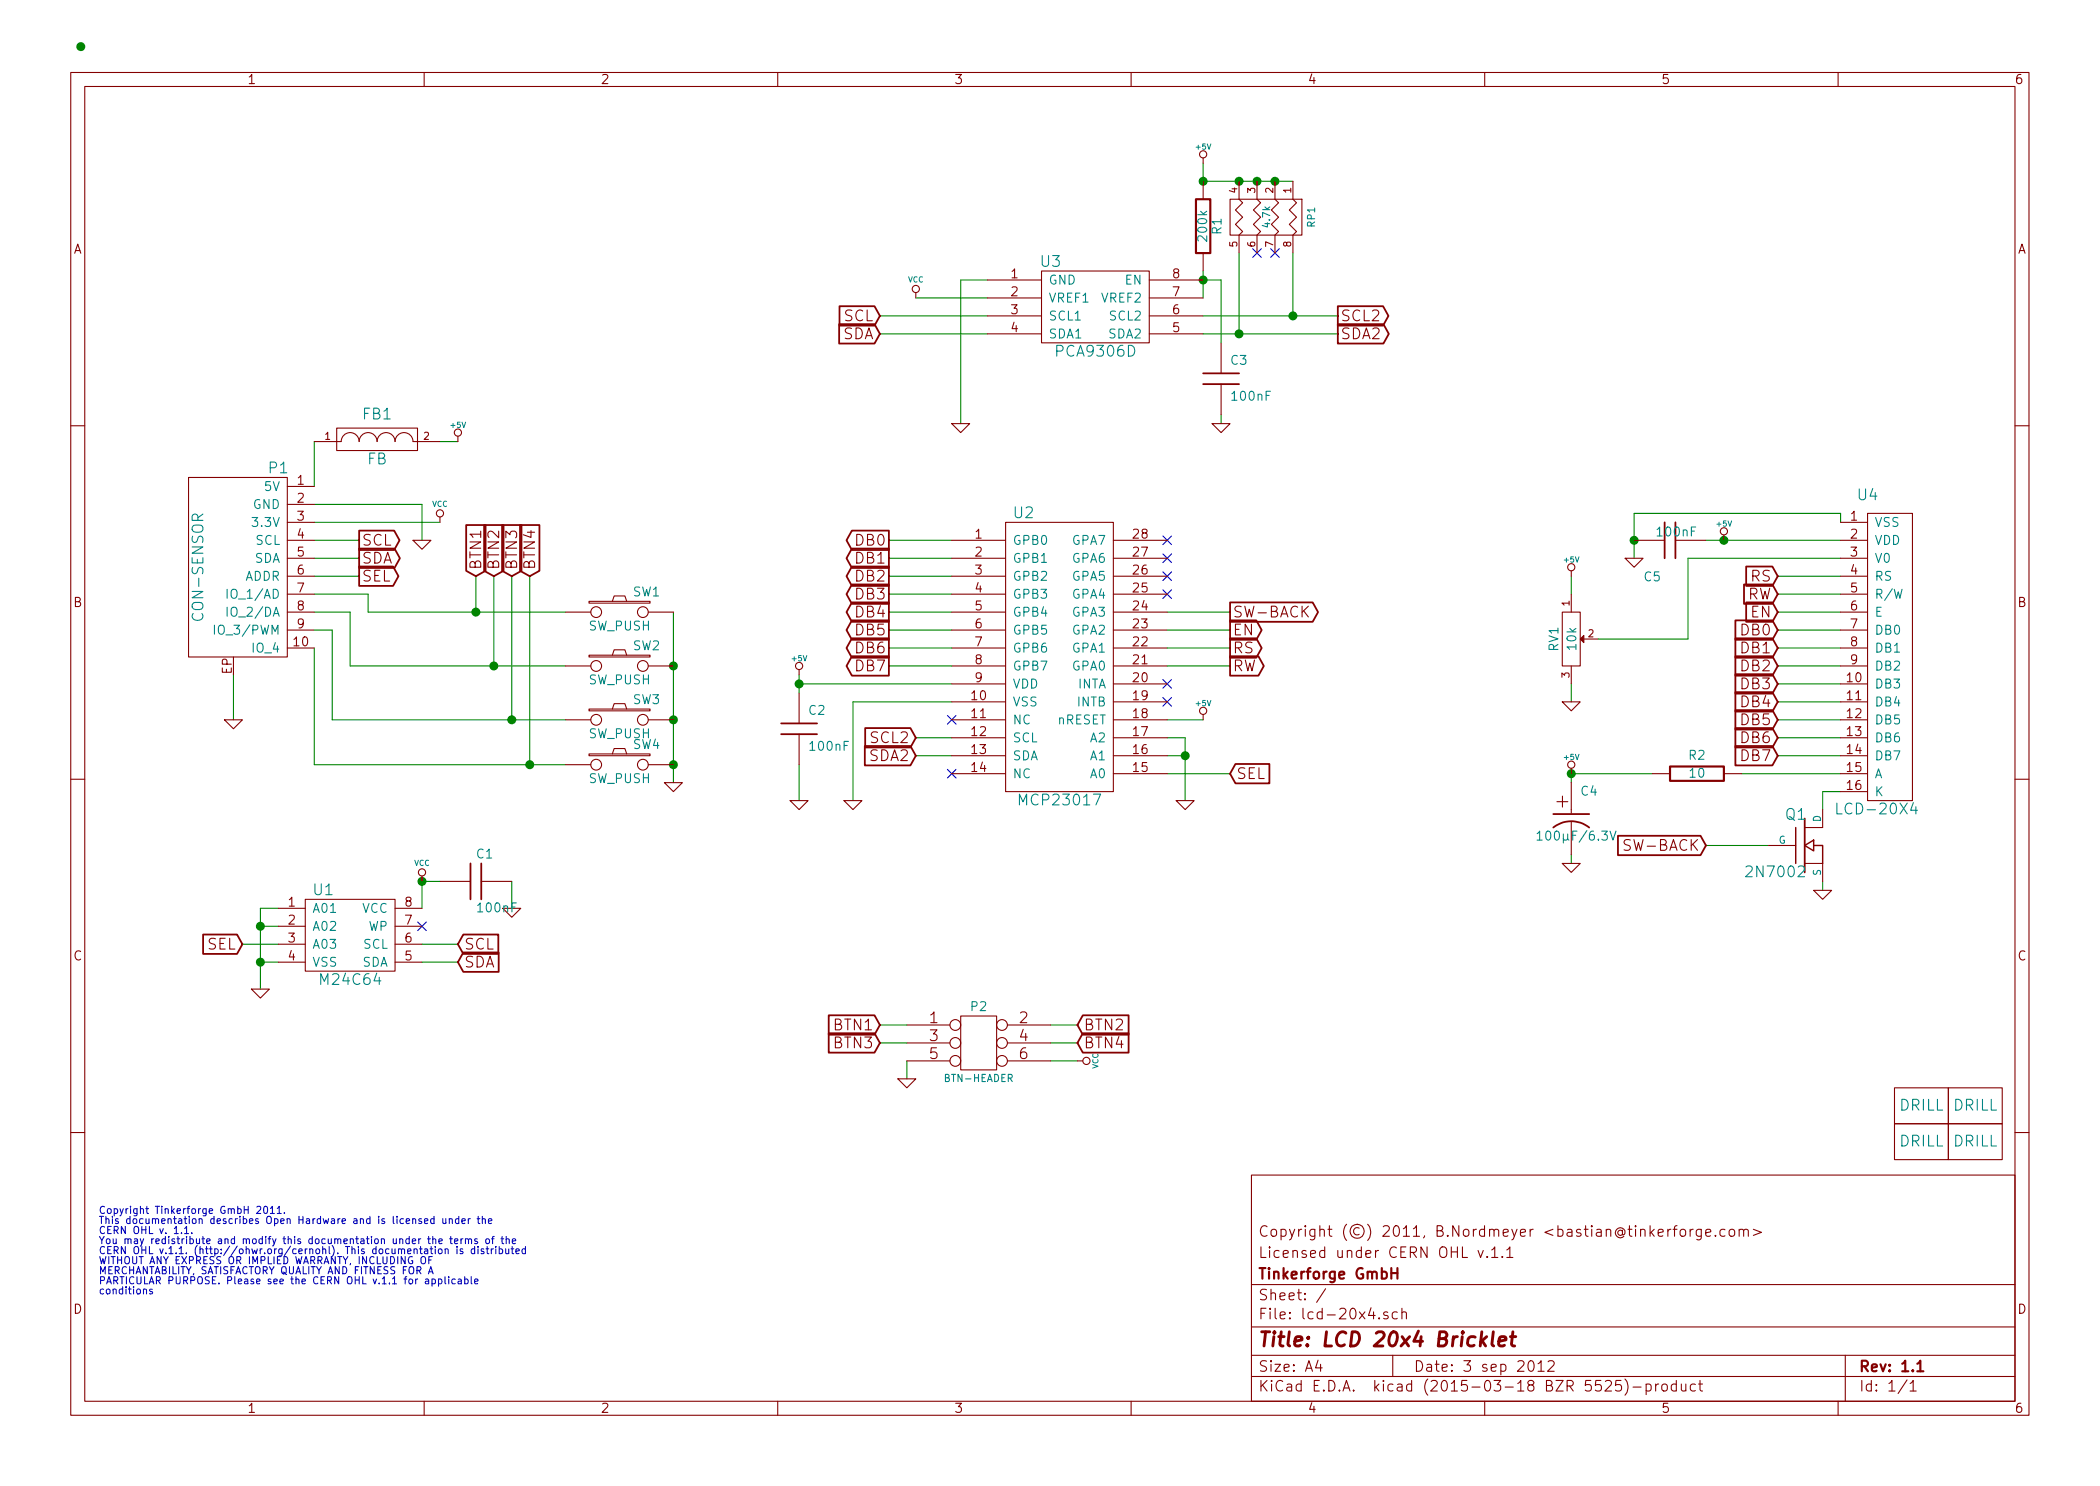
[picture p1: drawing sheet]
EESchema Schematic File Version 2
LIBS:power
LIBS:device
LIBS:transistors
LIBS:conn
LIBS:linear
LIBS:regul
LIBS:74xx
LIBS:cmos4000
LIBS:adc-dac
LIBS:memory
LIBS:xilinx
LIBS:special
LIBS:microcontrollers
LIBS:dsp
LIBS:microchip
LIBS:analog_switches
LIBS:motorola
LIBS:texas
LIBS:intel
LIBS:audio
LIBS:interface
LIBS:digital-audio
LIBS:philips
LIBS:display
LIBS:cypress
LIBS:siliconi
LIBS:opto
LIBS:atmel
LIBS:contrib
LIBS:valves
LIBS:tinkerforge
LIBS:lcd-20x4-cache
EELAYER 25 0
EELAYER END
$Descr A4 11693 8268
encoding utf-8
Sheet 1 1
Title "LCD 20x4 Bricklet"
Date "3 sep 2012"
Rev "1.1"
Comp "Tinkerforge GmbH"
Comment1 "Licensed under CERN OHL v.1.1"
Comment2 "Copyright (©) 2011, B.Nordmeyer <bastian@tinkerforge.com>"
Comment3 ""
Comment4 ""
$EndDescr
Connection ~ 450  250 
Connection ~ 3750 4250
Wire Wire Line
	4900 5700 5050 5700
Wire Wire Line
	6000 5800 5850 5800
Wire Wire Line
	5050 5900 5050 6000
Connection ~ 2950 4250
Wire Wire Line
	2950 3200 2950 4250
Connection ~ 2750 3700
Wire Wire Line
	2750 3200 2750 3700
Wire Wire Line
	3750 3400 3750 4350
Wire Wire Line
	3150 3400 2050 3400
Wire Wire Line
	3150 4000 1850 4000
Wire Wire Line
	6800 2350 6800 2300
Wire Wire Line
	5100 1650 5500 1650
Wire Wire Line
	4900 1750 5500 1750
Connection ~ 6900 1850
Wire Wire Line
	6900 1400 6900 1850
Connection ~ 7000 1000
Wire Wire Line
	6800 1900 6800 1550
Wire Wire Line
	6800 1550 6700 1550
Wire Wire Line
	7450 1750 6700 1750
Wire Wire Line
	8750 3800 8750 3900
Wire Wire Line
	9400 3100 9400 3550
Wire Wire Line
	1750 2900 2450 2900
Wire Wire Line
	10150 4950 10150 4900
Wire Wire Line
	9200 4300 8750 4300
Connection ~ 8750 4300
Wire Wire Line
	2050 3400 2050 3300
Wire Wire Line
	2050 3300 1750 3300
Wire Wire Line
	1850 4000 1850 3500
Wire Wire Line
	1850 3500 1750 3500
Connection ~ 3750 4000
Wire Wire Line
	10250 4400 10150 4400
Wire Wire Line
	4950 3000 5300 3000
Wire Wire Line
	4950 3200 5300 3200
Wire Wire Line
	4950 3400 5300 3400
Wire Wire Line
	4950 3600 5300 3600
Wire Wire Line
	5100 4200 5300 4200
Wire Wire Line
	4450 4450 4450 4250
Wire Wire Line
	10250 3000 9500 3000
Wire Wire Line
	10250 2900 10250 2850
Connection ~ 6600 4200
Wire Wire Line
	6500 4200 6600 4200
Wire Wire Line
	6500 4300 6850 4300
Wire Wire Line
	6500 3500 6850 3500
Wire Wire Line
	6500 3700 6850 3700
Wire Wire Line
	9900 3300 10250 3300
Wire Wire Line
	9900 3500 10250 3500
Wire Wire Line
	9900 3700 10250 3700
Wire Wire Line
	9900 3900 10250 3900
Wire Wire Line
	9900 4100 10250 4100
Wire Wire Line
	8750 4800 8750 4750
Wire Wire Line
	2350 5350 2550 5350
Connection ~ 1450 5150
Wire Wire Line
	1450 5500 1450 5050
Wire Wire Line
	1450 5050 1550 5050
Wire Wire Line
	1450 5350 1550 5350
Wire Wire Line
	1750 3100 2000 3100
Connection ~ 2350 4900
Wire Wire Line
	2450 4900 2350 4900
Wire Wire Line
	1550 5250 1350 5250
Wire Wire Line
	2450 2450 2550 2450
Wire Wire Line
	2350 4900 2350 5050
Wire Wire Line
	2850 5050 2850 4900
Wire Wire Line
	1750 3000 2000 3000
Wire Wire Line
	1450 5150 1550 5150
Connection ~ 1450 5350
Wire Wire Line
	2350 5250 2550 5250
Wire Wire Line
	9900 4200 10250 4200
Wire Wire Line
	9900 4000 10250 4000
Wire Wire Line
	9900 3800 10250 3800
Wire Wire Line
	9900 3600 10250 3600
Wire Wire Line
	9900 3200 10250 3200
Wire Wire Line
	9900 3400 10250 3400
Wire Wire Line
	6500 3600 6850 3600
Wire Wire Line
	1750 3200 2000 3200
Wire Wire Line
	6500 4100 6600 4100
Wire Wire Line
	6600 4100 6600 4450
Wire Wire Line
	9100 3100 9100 2850
Connection ~ 9100 3000
Connection ~ 9600 3000
Wire Wire Line
	9100 2850 10250 2850
Wire Wire Line
	9400 3100 10250 3100
Wire Wire Line
	4450 3800 5300 3800
Wire Wire Line
	5300 3900 4750 3900
Wire Wire Line
	4750 3900 4750 4450
Wire Wire Line
	5100 4100 5300 4100
Wire Wire Line
	4950 3700 5300 3700
Wire Wire Line
	4950 3500 5300 3500
Wire Wire Line
	4950 3300 5300 3300
Wire Wire Line
	4950 3100 5300 3100
Wire Wire Line
	8750 4300 8750 4350
Wire Wire Line
	9700 4300 10250 4300
Wire Wire Line
	1300 4000 1300 3750
Wire Wire Line
	1750 3400 1950 3400
Wire Wire Line
	1950 3400 1950 3700
Connection ~ 3750 3700
Connection ~ 4450 3800
Wire Wire Line
	9500 4700 9850 4700
Wire Wire Line
	10150 4400 10150 4500
Wire Wire Line
	1750 2800 2350 2800
Wire Wire Line
	2350 2800 2350 3000
Wire Wire Line
	1750 2700 1750 2450
Wire Wire Line
	9400 3550 8900 3550
Wire Wire Line
	8750 3300 8750 3200
Wire Wire Line
	6700 1850 7450 1850
Wire Wire Line
	6700 1500 6700 1650
Connection ~ 6700 1550
Wire Wire Line
	6700 900  6700 1000
Connection ~ 6900 1000
Wire Wire Line
	6700 1000 7200 1000
Connection ~ 7100 1000
Wire Wire Line
	7200 1400 7200 1750
Connection ~ 7200 1750
Connection ~ 6700 1000
Wire Wire Line
	5500 1850 4900 1850
Wire Wire Line
	5350 2350 5350 1550
Wire Wire Line
	5350 1550 5500 1550
Wire Wire Line
	4450 3750 4450 3850
Wire Wire Line
	6500 3400 6850 3400
Wire Wire Line
	6500 4000 6700 4000
Wire Wire Line
	1950 3700 3150 3700
Wire Wire Line
	3150 4250 1750 4250
Wire Wire Line
	1750 4250 1750 3600
Wire Wire Line
	2650 3200 2650 3400
Connection ~ 2650 3400
Wire Wire Line
	2850 3200 2850 4000
Connection ~ 2850 4000
Wire Wire Line
	5850 5900 6000 5900
Wire Wire Line
	5850 5700 6000 5700
Wire Wire Line
	5050 5800 4900 5800
$Comp
L VCC #PWR01
U 1 1
P 6000 5900
F 0 "#PWR01" H 6000 6000 30  0001 C CNN
F 1 "VCC" H 6000 6000 30  0000 C CNN
F 2 "" H 6000 5900 60  0001 C CNN
F 3 "" H 6000 5900 60  0001 C CNN
	1    6000 5900
	0    1    1    0   
$EndComp
$Comp
L GND #PWR02
U 1 1
P 5050 6000
F 0 "#PWR02" H 5050 6000 30  0001 C CNN
F 1 "GND" H 5050 5930 30  0001 C CNN
F 2 "" H 5050 6000 60  0001 C CNN
F 3 "" H 5050 6000 60  0001 C CNN
	1    5050 6000
	1    0    0    -1  
$EndComp
Text GLabel 2750 3200 1    60   Input ~ 0
BTN2
Text GLabel 2850 3200 1    60   Input ~ 0
BTN3
Text GLabel 2950 3200 1    60   Input ~ 0
BTN4
Text GLabel 2650 3200 1    60   Input ~ 0
BTN1
Text GLabel 4900 5700 0    60   Input ~ 0
BTN1
Text GLabel 6000 5800 2    60   Input ~ 0
BTN4
Text GLabel 4900 5800 0    60   Input ~ 0
BTN3
Text GLabel 6000 5700 2    60   Input ~ 0
BTN2
$Comp
L CONN_3X2 P2
U 1 1
P 5450 5850
F 0 "P2" H 5450 6100 50  0000 C CNN
F 1 "BTN-HEADER" H 5450 5700 40  0000 C CNN
F 2 "pin_array_3x2" H 5450 5850 60  0001 C CNN
F 3 "" H 5450 5850 60  0001 C CNN
	1    5450 5850
	1    0    0    -1  
$EndComp
$Comp
L SW_PUSH SW4
U 1 1
P 3450 4250
F 0 "SW4" H 3600 4360 50  0000 C CNN
F 1 "SW_PUSH" H 3450 4170 50  0000 C CNN
F 2 "TACT-SWITCH" H 3450 4250 60  0001 C CNN
F 3 "" H 3450 4250 60  0001 C CNN
	1    3450 4250
	1    0    0    -1  
$EndComp
$Comp
L +5V #PWR03
U 1 1
P 6700 4000
F 0 "#PWR03" H 6700 4090 20  0001 C CNN
F 1 "+5V" H 6700 4090 30  0000 C CNN
F 2 "" H 6700 4000 60  0001 C CNN
F 3 "" H 6700 4000 60  0001 C CNN
	1    6700 4000
	1    0    0    -1  
$EndComp
Text Notes 550  7200 0    40   ~ 0
Copyright Tinkerforge GmbH 2011.\nThis documentation describes Open Hardware and is licensed under the\nCERN OHL v. 1.1.\nYou may redistribute and modify this documentation under the terms of the\nCERN OHL v.1.1. (http://ohwr.org/cernohl). This documentation is distributed\nWITHOUT ANY EXPRESS OR IMPLIED WARRANTY, INCLUDING OF\nMERCHANTABILITY, SATISFACTORY QUALITY AND FITNESS FOR A\nPARTICULAR PURPOSE. Please see the CERN OHL v.1.1 for applicable\nconditions\n
$Comp
L +5V #PWR04
U 1 1
P 8750 3200
F 0 "#PWR04" H 8750 3290 20  0001 C CNN
F 1 "+5V" H 8750 3290 30  0000 C CNN
F 2 "" H 8750 3200 60  0001 C CNN
F 3 "" H 8750 3200 60  0001 C CNN
	1    8750 3200
	1    0    0    -1  
$EndComp
$Comp
L +5V #PWR05
U 1 1
P 9600 3000
F 0 "#PWR05" H 9600 3090 20  0001 C CNN
F 1 "+5V" H 9600 3090 30  0000 C CNN
F 2 "" H 9600 3000 60  0001 C CNN
F 3 "" H 9600 3000 60  0001 C CNN
	1    9600 3000
	1    0    0    -1  
$EndComp
$Comp
L +5V #PWR06
U 1 1
P 4450 3750
F 0 "#PWR06" H 4450 3840 20  0001 C CNN
F 1 "+5V" H 4450 3840 30  0000 C CNN
F 2 "" H 4450 3750 60  0001 C CNN
F 3 "" H 4450 3750 60  0001 C CNN
	1    4450 3750
	1    0    0    -1  
$EndComp
$Comp
L GND #PWR07
U 1 1
P 5350 2350
F 0 "#PWR07" H 5350 2350 30  0001 C CNN
F 1 "GND" H 5350 2280 30  0001 C CNN
F 2 "" H 5350 2350 60  0001 C CNN
F 3 "" H 5350 2350 60  0001 C CNN
	1    5350 2350
	1    0    0    -1  
$EndComp
$Comp
L GND #PWR08
U 1 1
P 6800 2350
F 0 "#PWR08" H 6800 2350 30  0001 C CNN
F 1 "GND" H 6800 2280 30  0001 C CNN
F 2 "" H 6800 2350 60  0001 C CNN
F 3 "" H 6800 2350 60  0001 C CNN
	1    6800 2350
	1    0    0    -1  
$EndComp
NoConn ~ 7100 1400
NoConn ~ 7000 1400
$Comp
L +5V #PWR09
U 1 1
P 6700 900
F 0 "#PWR09" H 6700 990 20  0001 C CNN
F 1 "+5V" H 6700 990 30  0000 C CNN
F 2 "" H 6700 900 60  0001 C CNN
F 3 "" H 6700 900 60  0001 C CNN
	1    6700 900 
	1    0    0    -1  
$EndComp
$Comp
L VCC #PWR010
U 1 1
P 5100 1650
F 0 "#PWR010" H 5100 1750 30  0001 C CNN
F 1 "VCC" H 5100 1750 30  0000 C CNN
F 2 "" H 5100 1650 60  0001 C CNN
F 3 "" H 5100 1650 60  0001 C CNN
	1    5100 1650
	1    0    0    -1  
$EndComp
Text GLabel 4900 1750 0    60   Input ~ 0
SCL
Text GLabel 4900 1850 0    60   Input ~ 0
SDA
Text GLabel 7450 1850 2    60   Output ~ 0
SDA2
Text GLabel 7450 1750 2    60   Output ~ 0
SCL2
$Comp
L C C3
U 1 1
P 6800 2100
F 0 "C3" H 6850 2200 50  0000 L CNN
F 1 "100nF" H 6850 2000 50  0000 L CNN
F 2 "0603" H 6800 2100 60  0001 C CNN
F 3 "" H 6800 2100 60  0001 C CNN
	1    6800 2100
	1    0    0    -1  
$EndComp
$Comp
L R R1
U 1 1
P 6700 1250
F 0 "R1" V 6780 1250 50  0000 C CNN
F 1 "200k" V 6700 1250 50  0000 C CNN
F 2 "0603" H 6700 1250 60  0001 C CNN
F 3 "" H 6700 1250 60  0001 C CNN
	1    6700 1250
	1    0    0    -1  
$EndComp
$Comp
L R_PACK4 RP1
U 1 1
P 6850 1200
F 0 "RP1" H 6850 1650 40  0000 C CNN
F 1 "4.7k" H 6850 1400 40  0000 C CNN
F 2 "0603x4" H 6850 1200 60  0001 C CNN
F 3 "" H 6850 1200 60  0001 C CNN
	1    6850 1200
	0    1    1    0   
$EndComp
$Comp
L PCA9306 U3
U 1 1
P 6100 1700
F 0 "U3" H 5850 1950 60  0000 C CNN
F 1 "PCA9306D" H 6100 1450 60  0000 C CNN
F 2 "SOIC8" H 6100 1700 60  0001 C CNN
F 3 "" H 6100 1700 60  0001 C CNN
	1    6100 1700
	1    0    0    -1  
$EndComp
$Comp
L POT RV1
U 1 1
P 8750 3550
F 0 "RV1" H 8750 3450 50  0000 C CNN
F 1 "10k" H 8750 3550 50  0000 C CNN
F 2 "POT_36W" H 8750 3550 60  0001 C CNN
F 3 "" H 8750 3550 60  0001 C CNN
	1    8750 3550
	0    1    1    0   
$EndComp
$Comp
L MOS_N Q1
U 1 1
P 10050 4700
F 0 "Q1" H 10060 4870 60  0000 R CNN
F 1 "2N7002" H 10060 4550 60  0000 R CNN
F 2 "SOT23GDS" H 10050 4700 60  0001 C CNN
F 3 "" H 10050 4700 60  0001 C CNN
	1    10050 4700
	1    0    0    -1  
$EndComp
NoConn ~ 6500 3000
NoConn ~ 6500 3100
NoConn ~ 6500 3200
NoConn ~ 6500 3300
Text GLabel 6850 3400 2    60   Output ~ 0
SW-BACK
Text GLabel 9500 4700 0    60   Input ~ 0
SW-BACK
$Comp
L SW_PUSH SW1
U 1 1
P 3450 3400
F 0 "SW1" H 3600 3510 50  0000 C CNN
F 1 "SW_PUSH" H 3450 3320 50  0000 C CNN
F 2 "TACT-SWITCH" H 3450 3400 60  0001 C CNN
F 3 "" H 3450 3400 60  0001 C CNN
	1    3450 3400
	1    0    0    -1  
$EndComp
$Comp
L GND #PWR011
U 1 1
P 3750 4350
F 0 "#PWR011" H 3750 4350 30  0001 C CNN
F 1 "GND" H 3750 4280 30  0001 C CNN
F 2 "" H 3750 4350 60  0001 C CNN
F 3 "" H 3750 4350 60  0001 C CNN
	1    3750 4350
	1    0    0    -1  
$EndComp
$Comp
L SW_PUSH SW3
U 1 1
P 3450 4000
F 0 "SW3" H 3600 4110 50  0000 C CNN
F 1 "SW_PUSH" H 3450 3920 50  0000 C CNN
F 2 "TACT-SWITCH" H 3450 4000 60  0001 C CNN
F 3 "" H 3450 4000 60  0001 C CNN
	1    3450 4000
	1    0    0    -1  
$EndComp
$Comp
L SW_PUSH SW2
U 1 1
P 3450 3700
F 0 "SW2" H 3600 3810 50  0000 C CNN
F 1 "SW_PUSH" H 3450 3620 50  0000 C CNN
F 2 "TACT-SWITCH" H 3450 3700 60  0001 C CNN
F 3 "" H 3450 3700 60  0001 C CNN
	1    3450 3700
	1    0    0    -1  
$EndComp
$Comp
L R R2
U 1 1
P 9450 4300
F 0 "R2" V 9350 4300 50  0000 C CNN
F 1 "10" V 9450 4300 50  0000 C CNN
F 2 "0603" H 9450 4300 60  0001 C CNN
F 3 "" H 9450 4300 60  0001 C CNN
	1    9450 4300
	0    1    1    0   
$EndComp
$Comp
L +5V #PWR012
U 1 1
P 8750 4300
F 0 "#PWR012" H 8750 4390 20  0001 C CNN
F 1 "+5V" H 8750 4390 30  0000 C CNN
F 2 "" H 8750 4300 60  0001 C CNN
F 3 "" H 8750 4300 60  0001 C CNN
	1    8750 4300
	1    0    0    -1  
$EndComp
$Comp
L GND #PWR013
U 1 1
P 10150 4950
F 0 "#PWR013" H 10150 4950 30  0001 C CNN
F 1 "GND" H 10150 4880 30  0001 C CNN
F 2 "" H 10150 4950 60  0001 C CNN
F 3 "" H 10150 4950 60  0001 C CNN
	1    10150 4950
	1    0    0    -1  
$EndComp
Text GLabel 5100 4200 0    60   Input ~ 0
SDA2
NoConn ~ 5300 4300
Text GLabel 5100 4100 0    60   Input ~ 0
SCL2
NoConn ~ 5300 4000
$Comp
L GND #PWR014
U 1 1
P 4750 4450
F 0 "#PWR014" H 4750 4450 30  0001 C CNN
F 1 "GND" H 4750 4380 30  0001 C CNN
F 2 "" H 4750 4450 60  0001 C CNN
F 3 "" H 4750 4450 60  0001 C CNN
	1    4750 4450
	1    0    0    -1  
$EndComp
$Comp
L GND #PWR015
U 1 1
P 4450 4450
F 0 "#PWR015" H 4450 4450 30  0001 C CNN
F 1 "GND" H 4450 4380 30  0001 C CNN
F 2 "" H 4450 4450 60  0001 C CNN
F 3 "" H 4450 4450 60  0001 C CNN
	1    4450 4450
	1    0    0    -1  
$EndComp
NoConn ~ 6500 3800
NoConn ~ 6500 3900
$Comp
L C C2
U 1 1
P 4450 4050
F 0 "C2" H 4500 4150 50  0000 L CNN
F 1 "100nF" H 4500 3950 50  0000 L CNN
F 2 "0603" H 4450 4050 60  0001 C CNN
F 3 "" H 4450 4050 60  0001 C CNN
	1    4450 4050
	1    0    0    -1  
$EndComp
$Comp
L GND #PWR016
U 1 1
P 8750 3900
F 0 "#PWR016" H 8750 3900 30  0001 C CNN
F 1 "GND" H 8750 3830 30  0001 C CNN
F 2 "" H 8750 3900 60  0001 C CNN
F 3 "" H 8750 3900 60  0001 C CNN
	1    8750 3900
	1    0    0    -1  
$EndComp
$Comp
L GND #PWR017
U 1 1
P 9100 3100
F 0 "#PWR017" H 9100 3100 30  0001 C CNN
F 1 "GND" H 9100 3030 30  0001 C CNN
F 2 "" H 9100 3100 60  0001 C CNN
F 3 "" H 9100 3100 60  0001 C CNN
	1    9100 3100
	1    0    0    -1  
$EndComp
$Comp
L C C5
U 1 1
P 9300 3000
F 0 "C5" V 9100 3050 50  0000 L CNN
F 1 "100nF" V 9350 2850 50  0000 L CNN
F 2 "0603" H 9300 3000 60  0001 C CNN
F 3 "" H 9300 3000 60  0001 C CNN
	1    9300 3000
	0    -1   -1   0   
$EndComp
$Comp
L GND #PWR018
U 1 1
P 6600 4450
F 0 "#PWR018" H 6600 4450 30  0001 C CNN
F 1 "GND" H 6600 4380 30  0001 C CNN
F 2 "" H 6600 4450 60  0001 C CNN
F 3 "" H 6600 4450 60  0001 C CNN
	1    6600 4450
	1    0    0    -1  
$EndComp
Text GLabel 6850 4300 2    60   Input ~ 0
SEL
Text GLabel 1350 5250 0    60   Input ~ 0
SEL
Text GLabel 2000 3200 2    60   Output ~ 0
SEL
Text GLabel 9900 3200 0    60   Input ~ 0
RS
Text GLabel 9900 3400 0    60   Input ~ 0
EN
Text GLabel 9900 3300 0    60   Input ~ 0
RW
Text GLabel 6850 3700 2    60   Output ~ 0
RW
Text GLabel 6850 3600 2    60   Output ~ 0
RS
Text GLabel 6850 3500 2    60   Output ~ 0
EN
$Comp
L GND #PWR019
U 1 1
P 8750 4800
F 0 "#PWR019" H 8750 4800 30  0001 C CNN
F 1 "GND" H 8750 4730 30  0001 C CNN
F 2 "" H 8750 4800 60  0001 C CNN
F 3 "" H 8750 4800 60  0001 C CNN
	1    8750 4800
	1    0    0    -1  
$EndComp
Text GLabel 9900 3500 0    60   Input ~ 0
DB0
Text GLabel 9900 3600 0    60   Input ~ 0
DB1
Text GLabel 9900 3700 0    60   Input ~ 0
DB2
Text GLabel 9900 3800 0    60   Input ~ 0
DB3
Text GLabel 9900 3900 0    60   Input ~ 0
DB4
Text GLabel 9900 4000 0    60   Input ~ 0
DB5
Text GLabel 9900 4100 0    60   Input ~ 0
DB6
Text GLabel 9900 4200 0    60   Input ~ 0
DB7
Text GLabel 4950 3700 0    60   Output ~ 0
DB7
Text GLabel 4950 3600 0    60   Output ~ 0
DB6
Text GLabel 4950 3500 0    60   Output ~ 0
DB5
Text GLabel 4950 3400 0    60   Output ~ 0
DB4
Text GLabel 4950 3300 0    60   Output ~ 0
DB3
Text GLabel 4950 3200 0    60   Output ~ 0
DB2
Text GLabel 4950 3100 0    60   Output ~ 0
DB1
Text GLabel 4950 3000 0    60   Output ~ 0
DB0
$Comp
L GND #PWR020
U 1 1
P 2350 3000
F 0 "#PWR020" H 2350 3000 30  0001 C CNN
F 1 "GND" H 2350 2930 30  0001 C CNN
F 2 "" H 2350 3000 60  0001 C CNN
F 3 "" H 2350 3000 60  0001 C CNN
	1    2350 3000
	1    0    0    -1  
$EndComp
NoConn ~ 2350 5150
$Comp
L GND #PWR021
U 1 1
P 1450 5500
F 0 "#PWR021" H 1450 5500 30  0001 C CNN
F 1 "GND" H 1450 5430 30  0001 C CNN
F 2 "" H 1450 5500 60  0001 C CNN
F 3 "" H 1450 5500 60  0001 C CNN
	1    1450 5500
	1    0    0    -1  
$EndComp
Text GLabel 2000 3100 2    60   Output ~ 0
SDA
Text GLabel 2000 3000 2    60   Output ~ 0
SCL
Text GLabel 2550 5250 2    60   Input ~ 0
SCL
Text GLabel 2550 5350 2    60   Input ~ 0
SDA
$Comp
L GND #PWR022
U 1 1
P 2850 5050
F 0 "#PWR022" H 2850 5050 30  0001 C CNN
F 1 "GND" H 2850 4980 30  0001 C CNN
F 2 "" H 2850 5050 60  0001 C CNN
F 3 "" H 2850 5050 60  0001 C CNN
	1    2850 5050
	1    0    0    -1  
$EndComp
$Comp
L VCC #PWR023
U 1 1
P 2350 4900
F 0 "#PWR023" H 2350 5000 30  0001 C CNN
F 1 "VCC" H 2350 5000 30  0000 C CNN
F 2 "" H 2350 4900 60  0001 C CNN
F 3 "" H 2350 4900 60  0001 C CNN
	1    2350 4900
	1    0    0    -1  
$EndComp
$Comp
L +5V #PWR024
U 1 1
P 2550 2450
F 0 "#PWR024" H 2550 2540 20  0001 C CNN
F 1 "+5V" H 2550 2540 30  0000 C CNN
F 2 "" H 2550 2450 60  0001 C CNN
F 3 "" H 2550 2450 60  0001 C CNN
	1    2550 2450
	1    0    0    -1  
$EndComp
$Comp
L VCC #PWR025
U 1 1
P 2450 2900
F 0 "#PWR025" H 2450 3000 30  0001 C CNN
F 1 "VCC" H 2450 3000 30  0000 C CNN
F 2 "" H 2450 2900 60  0001 C CNN
F 3 "" H 2450 2900 60  0001 C CNN
	1    2450 2900
	1    0    0    -1  
$EndComp
$Comp
L FILTER FB1
U 1 1
P 2100 2450
F 0 "FB1" H 2100 2600 60  0000 C CNN
F 1 "FB" H 2100 2350 60  0000 C CNN
F 2 "0603" H 2100 2450 60  0001 C CNN
F 3 "" H 2100 2450 60  0001 C CNN
	1    2100 2450
	1    0    0    -1  
$EndComp
$Comp
L C C1
U 1 1
P 2650 4900
F 0 "C1" V 2500 4900 50  0000 L CNN
F 1 "100nF" V 2800 4900 50  0000 L CNN
F 2 "0603" H 2650 4900 60  0001 C CNN
F 3 "" H 2650 4900 60  0001 C CNN
	1    2650 4900
	0    1    1    0   
$EndComp
$Comp
L CAT24C U1
U 1 1
P 1950 5450
F 0 "U1" H 1800 5950 60  0000 C CNN
F 1 "M24C64" H 1950 5450 60  0000 C CNN
F 2 "SOIC8" H 1950 5450 60  0001 C CNN
F 3 "" H 1950 5450 60  0001 C CNN
	1    1950 5450
	1    0    0    -1  
$EndComp
$Comp
L DRILL U6
U 1 1
P 10700 6350
F 0 "U6" H 10750 6400 60  0001 C CNN
F 1 "DRILL" H 10700 6350 60  0000 C CNN
F 2 "DRILL_NP" H 10700 6350 60  0001 C CNN
F 3 "" H 10700 6350 60  0001 C CNN
	1    10700 6350
	1    0    0    -1  
$EndComp
$Comp
L DRILL U5
U 1 1
P 10700 6150
F 0 "U5" H 10750 6200 60  0001 C CNN
F 1 "DRILL" H 10700 6150 60  0000 C CNN
F 2 "DRILL_NP" H 10700 6150 60  0001 C CNN
F 3 "" H 10700 6150 60  0001 C CNN
	1    10700 6150
	1    0    0    -1  
$EndComp
$Comp
L DRILL U7
U 1 1
P 11000 6150
F 0 "U7" H 11050 6200 60  0001 C CNN
F 1 "DRILL" H 11000 6150 60  0000 C CNN
F 2 "DRILL_NP" H 11000 6150 60  0001 C CNN
F 3 "" H 11000 6150 60  0001 C CNN
	1    11000 6150
	1    0    0    -1  
$EndComp
$Comp
L DRILL U8
U 1 1
P 11000 6350
F 0 "U8" H 11050 6400 60  0001 C CNN
F 1 "DRILL" H 11000 6350 60  0000 C CNN
F 2 "DRILL_NP" H 11000 6350 60  0001 C CNN
F 3 "" H 11000 6350 60  0001 C CNN
	1    11000 6350
	1    0    0    -1  
$EndComp
$Comp
L MCP23017 U2
U 1 1
P 5900 3650
F 0 "U2" H 5700 4450 60  0000 C CNN
F 1 "MCP23017" H 5900 2850 60  0000 C CNN
F 2 "SOIC28" H 5900 3650 60  0001 C CNN
F 3 "" H 5900 3650 60  0001 C CNN
	1    5900 3650
	1    0    0    -1  
$EndComp
$Comp
L GND #PWR026
U 1 1
P 1300 4000
F 0 "#PWR026" H 1300 4000 30  0001 C CNN
F 1 "GND" H 1300 3930 30  0001 C CNN
F 2 "" H 1300 4000 60  0001 C CNN
F 3 "" H 1300 4000 60  0001 C CNN
	1    1300 4000
	1    0    0    -1  
$EndComp
$Comp
L CP1 C4
U 1 1
P 8750 4550
F 0 "C4" H 8800 4700 50  0000 L CNN
F 1 "100µF/6.3V" H 8550 4450 50  0000 L CNN
F 2 "3528-21" H 8750 4550 60  0001 C CNN
F 3 "" H 8750 4550 60  0001 C CNN
	1    8750 4550
	1    0    0    -1  
$EndComp
$Comp
L CON-SENSOR P1
U 1 1
P 1300 3150
F 0 "P1" H 1050 3700 60  0000 C CNN
F 1 "CON-SENSOR" V 1500 3150 60  0000 C CNN
F 2 "CON-SENSOR" H 1300 3150 60  0001 C CNN
F 3 "" H 1300 3150 60  0001 C CNN
	1    1300 3150
	-1   0    0    -1  
$EndComp
$Comp
L LCD-20X4 U4
U 1 1
P 10400 3650
F 0 "U4" H 10400 4550 60  0000 C CNN
F 1 "LCD-20X4" H 10450 2800 60  0000 C CNN
F 2 "LCD-20X4" H 10400 3650 60  0001 C CNN
F 3 "" H 10400 3650 60  0001 C CNN
	1    10400 3650
	1    0    0    -1  
$EndComp
$EndSCHEMATC
